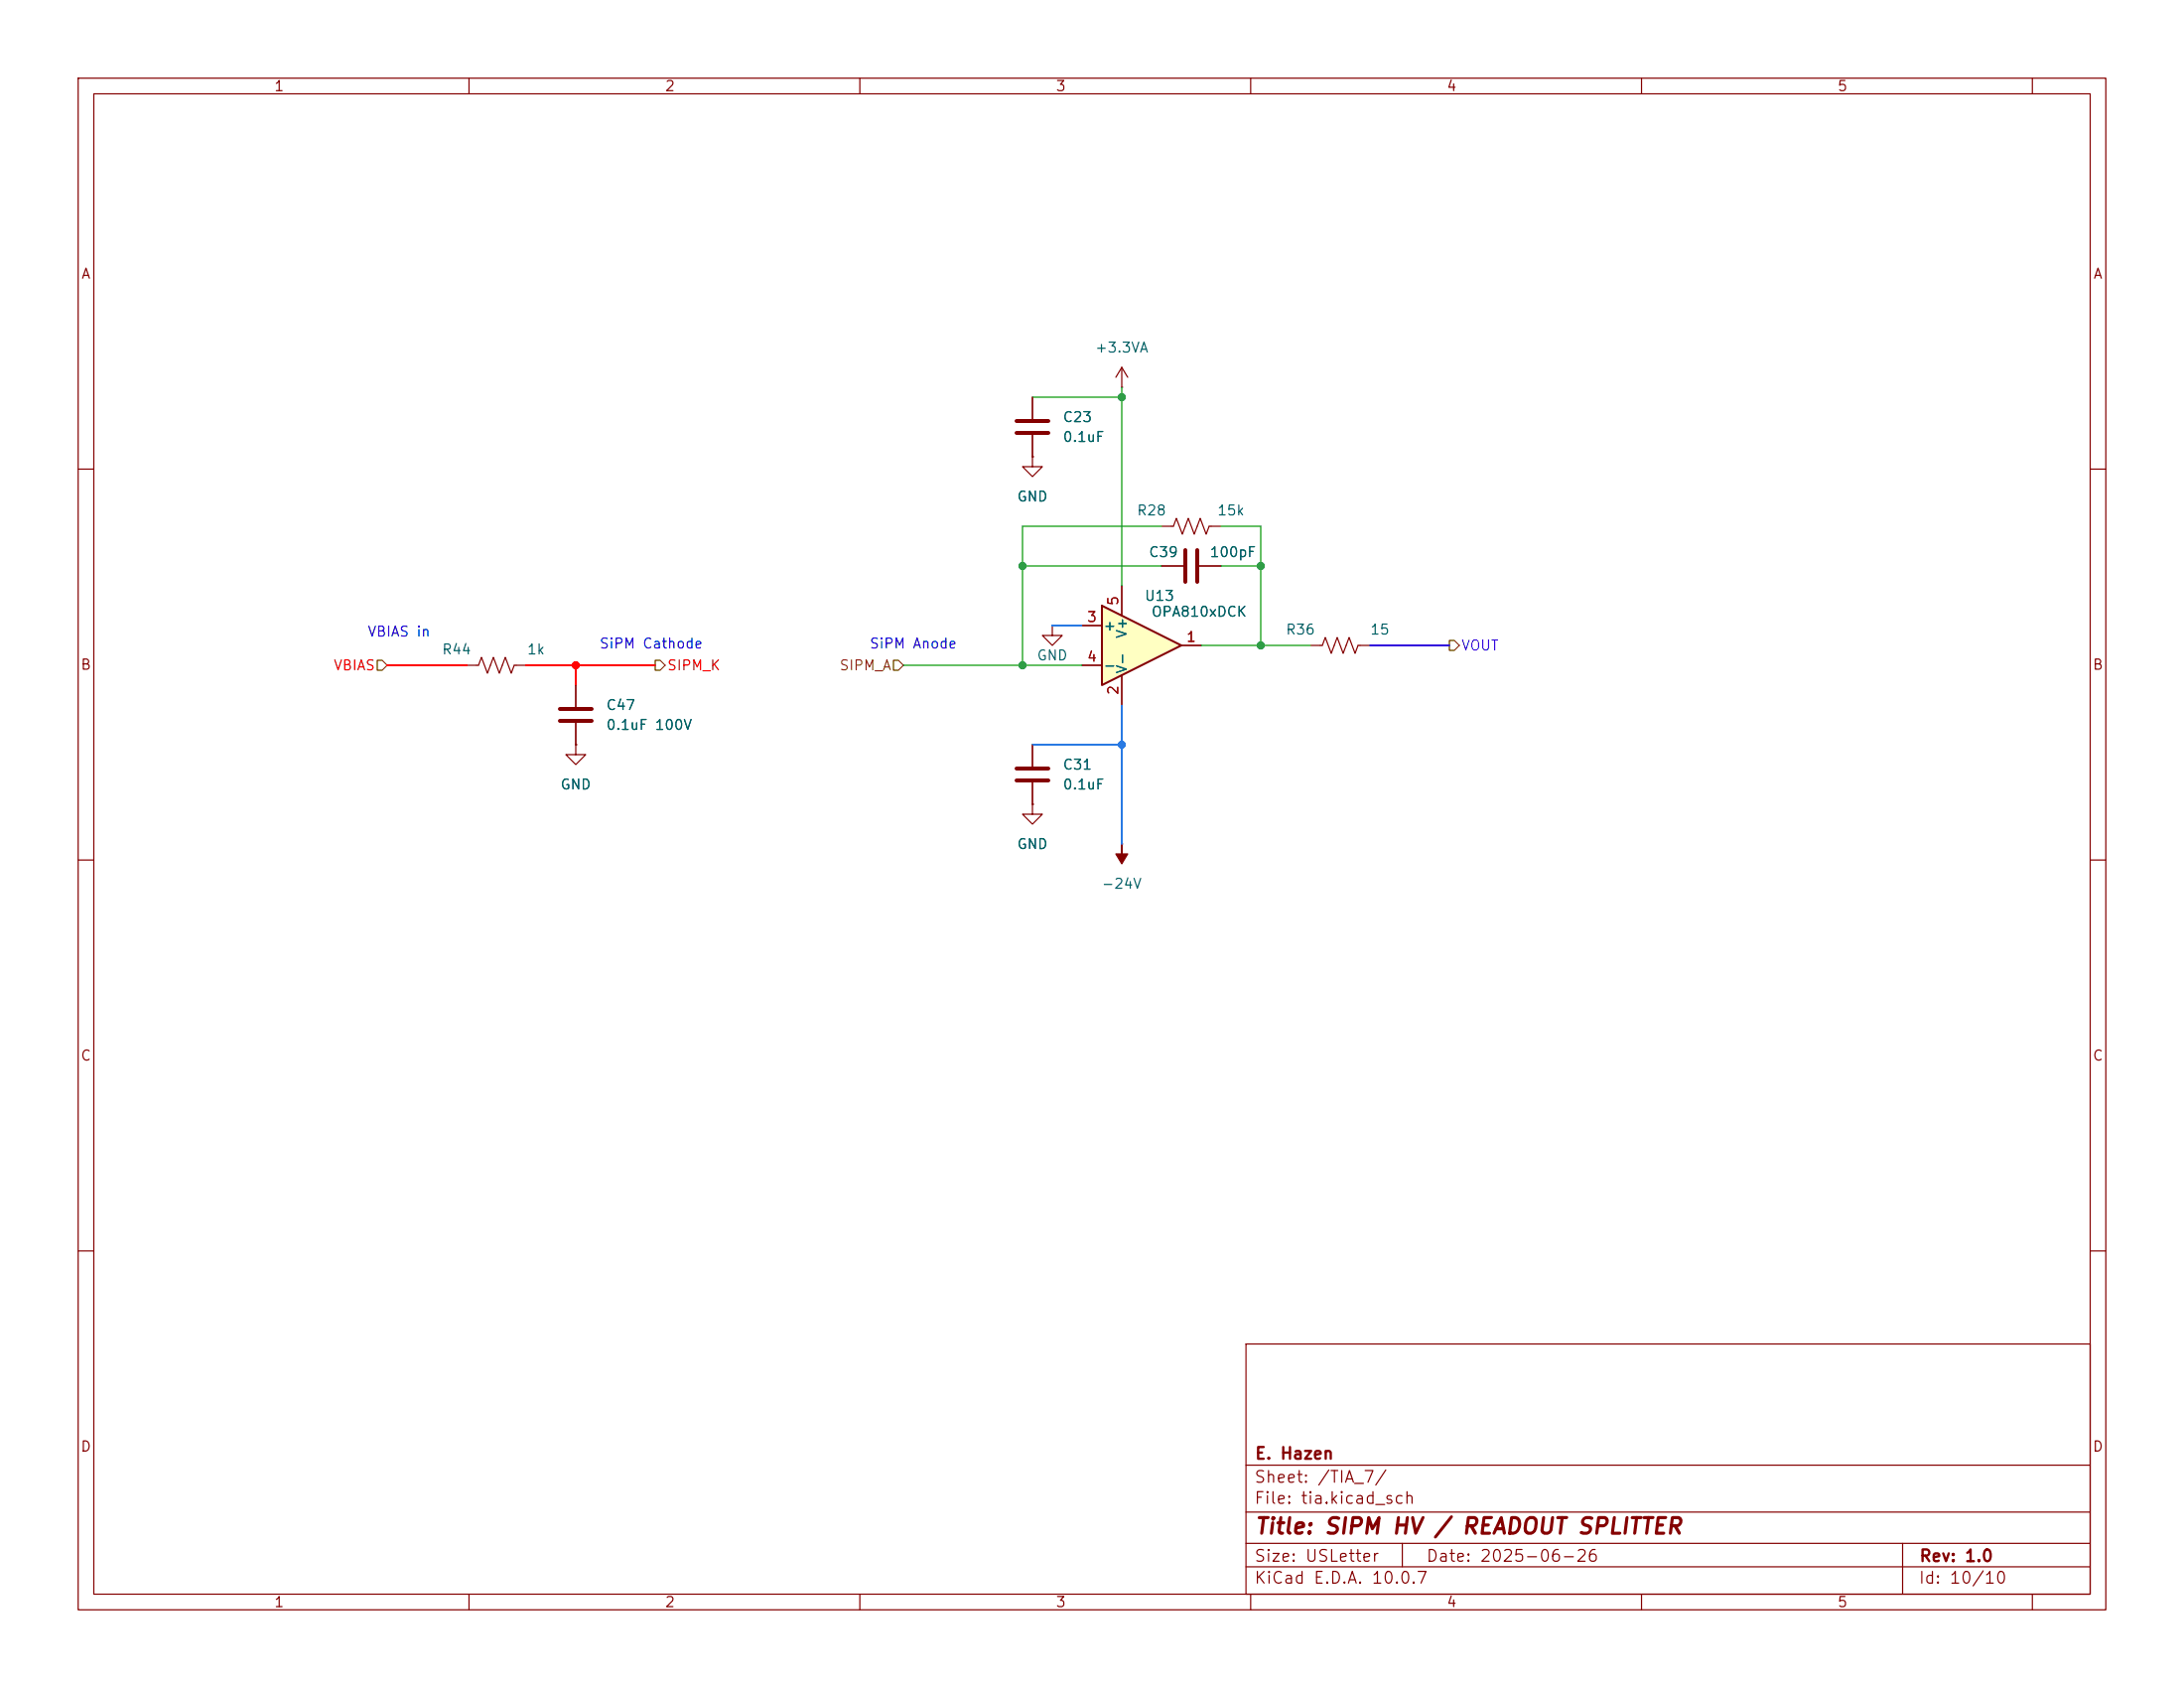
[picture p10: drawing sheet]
<svg xmlns="http://www.w3.org/2000/svg" width="279mm" height="216mm" viewBox="0 0 279 216" stroke-linecap="round" stroke-linejoin="round" font-family="sans-serif">
<g fill="none" stroke="#840000" stroke-width=".15">
<path d="M10 10h259.4v195.9h-259.4zM12 12h255.4v191.9h-255.4zM60 10v2M110 10v2M160 10v2M210 10v2M260 10v2M132.1 58.4v1.3h1.2l-1.2 1.3-1.3-1.3h1.3M132.1 58.4h.1M132.1 50.8v2.8M132.1 55.6v2.8M143.5 49.5h.1"/>
<path d="M143.5 47l-.8 1.3M143.5 47l.8 1.3M143.5 47v2.5M10 60h2M267.4 60h2M134.6 80v1.3h1.3l-1.3 1.3-1.3-1.3h1.3M134.6 80h.1M10 110h2M267.4 110h2M10 160h2M159.4 171.9h108v32h-108zM267.4 160h2"/>
<path d="M159.4 197.4h108M159.4 193.4h108M159.4 187.4h108M179.4 197.4v3M243.4 197.4v6.5M60 203.9v2M110 203.9v2M159.4 200.4h108M160 203.9v2M210 203.9v2M260 203.9v2"/>
</g>
<path d="M130 53.8h4.1M130 55.4h4.1" fill="none" stroke="#840000" stroke-width=".51"/>
<path d="M141 77.5l10.1 5.1-10.1 5z" fill="#ffffc2"/>
<path d="M141 77.5l10.1 5.1-10.1 5z" fill="none" stroke="#840000" stroke-width=".25"/>
<g fill="none" stroke="#840000" stroke-width=".15">
<path d="M132.1 58.4h.1M132.1 50.8v2.8M132.1 55.6v2.8M143.5 74.9v3.8M148.6 67.3h1.5l.4-1 .8 2 .7-2 .8 2 .7-2 .8 2 .4-1h1.5M148.6 72.4h2.8M153.4 72.4h2.8M59.7 85.1h1.5l.4-1 .8 2 .7-2 .8 2 .7-2 .8 2 .4-1h1.5M73.7 95.3v1.2h1.2l-1.2 1.3-1.3-1.3h1.3M73.7 95.3h.1M73.7 87.6v2.8M73.7 92.5v2.8"/>
<path d="M132.1 95.3v2.7M138.4 80h2.6M138.4 85.1h2.6M143.5 86.4v3.8M151.1 82.6h2.6M167.6 82.6h1.6l.3-1.1 .8 2.1 .8-2.1 .7 2.1 .8-2.1 .8 2.1 .3-1h1.6M132.1 102.9v1.2h1.2l-1.2 1.3-1.3-1.3h1.3M132.1 102.9h.1M132.1 100.1v2.8M143.5 108h.1"/>
</g>
<path d="M151.6 70.4v4M153.2 70.4v4M71.6 90.7h4.1M71.6 92.2h4.1M130 98.3h4.1M130 99.8h4.1" fill="none" stroke="#840000" stroke-width=".51"/>
<path d="M143.5 108v1.2h.8l-.8 1.3-.8-1.3h.8z" fill="#840000" stroke="#840000" stroke-width=".15"/>
<path d="M48.3 84.5h.6l.6 .6-.6 .6h-.6zM83.8 84.5h.7l.6 .6-.6 .6h-.7zM114.3 84.5h.6l.7 .6-.7 .6h-.6zM185.4 81.9h.7l.6 .7-.6 .6h-.7z" fill="none" stroke="#725600" stroke-width=".15"/>
<path d="M132.1 50.8h11.4M143.5 49.5v25.4M130.8 72.4h17.8M148.6 67.3h-17.8v17.8M156.2 67.3h5.1v15.3M156.2 72.4h5.1M115.6 85.1h22.8M153.7 82.6h13.9" fill="none" stroke="#009600" stroke-width=".15"/>
<path d="M132.1 95.3h11.4M134.6 80h3.8M143.5 90.2v17.8" fill="none" stroke="#2879ff" stroke-width=".25"/>
<path d="M175.3 82.6h10.1" fill="none" stroke="#710fff" stroke-width=".25"/>
<path d="M49.5 85.1h10.2M67.3 85.1h16.5M73.7 85.1v2.5" fill="none" stroke="#f00" stroke-width=".25"/>
<circle cx="73.7" cy="85.1" r=".46" fill="#f00" stroke="#f00" stroke-width=".13"/>
<circle cx="143.5" cy="95.3" r=".46" fill="#2879ff" stroke="#2879ff" stroke-width=".13"/>
<g fill="#009600" stroke="#009600" stroke-width=".13">
<circle cx="161.3" cy="72.4" r=".46"/>
<circle cx="143.5" cy="50.8" r=".46"/>
<circle cx="130.8" cy="72.4" r=".46"/>
<circle cx="130.8" cy="85.1" r=".46"/>
<circle cx="161.3" cy="82.6" r=".46"/>
</g>
<text font-size="2" fill="#840000" x="160.4" y="196.7">Title: SIPM HV / READOUT SPLITTER</text>
<g font-size="1.5" fill="#840000">
<text x="160.4" y="190">Sheet: /TIA_7/</text>
<text x="160.4" y="187">E. Hazen</text>
<text x="160.4" y="192.7">File: tia.kicad_sch</text>
<text x="160.4" y="202.9">KiCad E.D.A. 10.0.7</text>
<text x="160.4" y="200.1">Size: USLetter</text>
<text x="182.4" y="200.1">Date: 2025-06-26</text>
<text x="245.4" y="202.9">Id: 10/10</text>
<text x="245.4" y="200.1">Rev: 1.0</text>
</g>
<g font-size="1.3" fill="#840000">
<text x="35" y="12">1</text>
<text x="85" y="12">2</text>
<text x="135" y="12">3</text>
<text x="185" y="12">4</text>
<text x="235" y="12">5</text>
<text x="10.3" y="36">A</text>
<text x="267.7" y="36">A</text>
<text x="10.2" y="86">B</text>
<text x="267.6" y="86">B</text>
<text x="10.2" y="136">C</text>
<text x="267.6" y="136">C</text>
<text x="10.2" y="186">D</text>
<text x="267.6" y="186">D</text>
<text x="35" y="205.9">1</text>
<text x="85" y="205.9">2</text>
<text x="135" y="205.9">3</text>
<text x="185" y="205.9">4</text>
<text x="235" y="205.9">5</text>
</g>
<g font-size="1.3" fill="#006464">
<text x="140" y="45.4">+3.3VA</text>
<text x="135.9" y="54.3">C23</text>
<text x="135.9" y="56.8">0.1uF</text>
<text x="130" y="64.5">GND</text>
<text x="145.3" y="66.2">R28</text>
<text x="146.9" y="71.6">C39</text>
<text x="154.7" y="71.6">100pF</text>
<text x="155.6" y="66.2">15k</text>
<text x="146.3" y="77.2">U13</text>
<text x="141.1" y="81">+</text>
<text x="144.5" y="81.8" transform="rotate(-90 144.5 81.8)">V+</text>
<text x="147.2" y="79.2">OPA810xDCK</text>
<text x="164.4" y="81.5">R36</text>
<text x="175.2" y="81.5">15</text>
<text x="56.4" y="84">R44</text>
<text x="67.3" y="84">1k</text>
<text x="132.6" y="84.8">GND</text>
<text x="141.1" y="86.1">-</text>
<text x="144.5" y="86.3" transform="rotate(-90 144.5 86.3)">V-</text>
<text x="77.5" y="91.1">C47</text>
<text x="77.5" y="93.7">0.1uF 100V</text>
<text x="71.6" y="101.3">GND</text>
<text x="135.9" y="98.8">C31</text>
<text x="135.9" y="101.3">0.1uF</text>
<text x="130" y="108.9">GND</text>
<text x="140.8" y="114">-24V</text>
</g>
<g font-size="1.3" fill="#a90000">
<text x="143.4" y="77.6" transform="rotate(-90 143.4 77.6)">5</text>
<text x="139" y="79.9">3</text>
<text x="151.7" y="82.4">1</text>
<text x="139" y="85">4</text>
<text x="143.4" y="89" transform="rotate(-90 143.4 89)">2</text>
</g>
<g font-size="1.3" fill="#0000c2">
<text x="46.9" y="81.7">VBIAS in</text>
<text x="76.6" y="83.3">SiPM Cathode</text>
<text x="111.1" y="83.3">SiPM Anode</text>
</g>
<text font-size="1.3" fill="#710fff" x="186.9" y="83.5">VOUT</text>
<g font-size="1.3" fill="#f00">
<text x="42.6" y="86.1">VBIAS</text>
<text x="85.3" y="86.1">SIPM_K</text>
</g>
<text font-size="1.3" fill="#725600" x="107.3" y="86.1">SIPM_A</text>
</svg>
